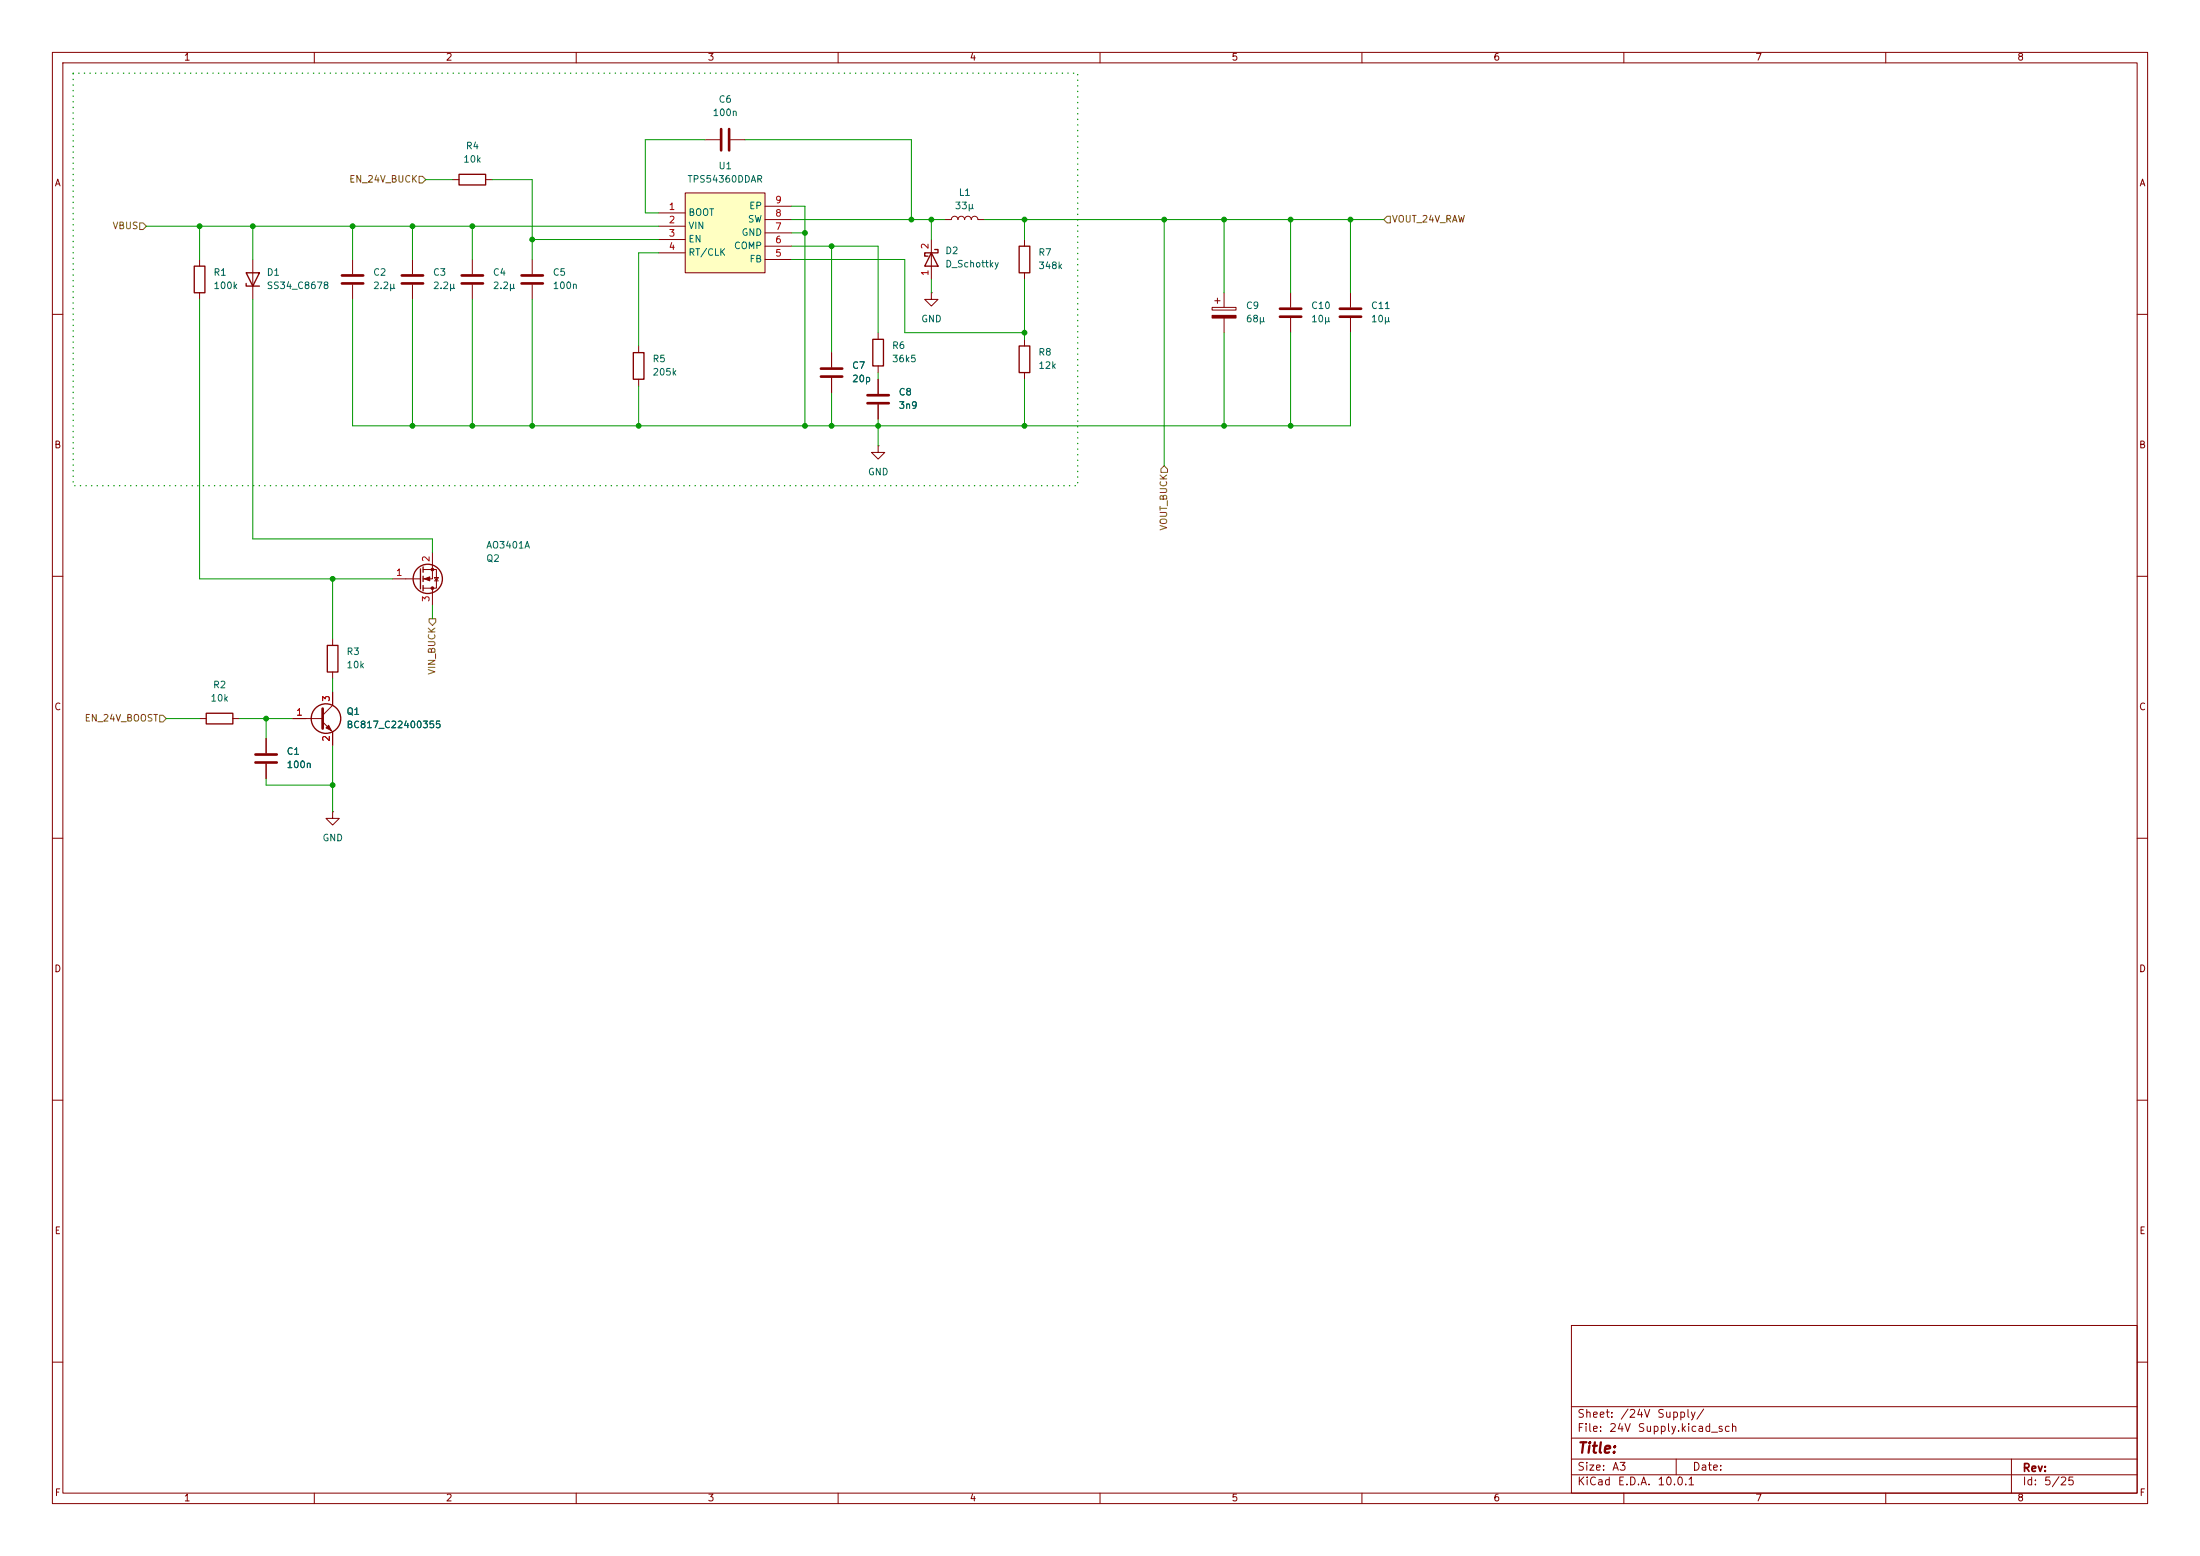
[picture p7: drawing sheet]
<svg xmlns="http://www.w3.org/2000/svg" width="420mm" height="297mm" viewBox="0 0 420 297" stroke-linecap="round" stroke-linejoin="round" font-family="sans-serif">
<g fill="none" stroke="#840000" stroke-width=".19">
<path d="M10 10h400v277h-400zM12 12h396v273h-396zM60 10v2M110 10v2M160 10v2M210 10v2M260 10v2M310 10v2M360 10v2M86.4 34.3h1.2M92.7 34.3h1.3M134.6 26.7h2.8"/>
<path d="M139.4 26.7h2.8M38.1 49.5v1.3M38.1 55.9v1.3M48.3 49.5v7.7M67.3 49.5v2.8M67.3 54.4v2.8M78.7 49.5v2.8M78.7 54.4v2.8M90.2 49.5v2.8M90.2 54.4v2.8M101.6 49.5v2.8M101.6 54.4v2.8"/>
<path d="M177.8 55.9v1.3h1.3l-1.3 1.2-1.3-1.2h1.3M177.8 55.9h.1M177.8 45.7v7.6M195.6 45.7v1.3M195.6 52.1v1.2M231.4 58.7h4.6v.5h-4.6zM231.9 57.4h1M232.4 56.9v1M233.7 55.9v2.8M246.4 55.9v2.8M257.8 55.9v2.8M10 60h2"/>
<path d="M121.9 66v1.3M121.9 72.4v1.3M158.7 67.3v2.8M158.7 72.1v2.8M167.6 63.5v1.3M167.6 69.9v1.2M167.6 72.4v2.8M167.6 77.2v2.8M195.6 64.8v1.2M195.6 71.1v1.3M233.7 60.7v2.8M246.4 60.7v2.8"/>
<path d="M257.8 60.7v2.8M408 60h2M167.6 85.1v1.3h1.3l-1.3 1.2-1.2-1.2h1.2M167.6 85.1h.1M10 110h2M74.9 110.5h5.4M80.8 108.7h2.5v3.6h-2.5M82.5 105.4v5.1h-1.7M82.5 112.3v3.3M82.9 110.2h.8l-.4 .7zM82.9 110.9h.8M408 110h2"/>
<path d="M38.1 137.2h1.3M44.4 137.2h1.3M55.9 137.2h5.7M61.6 137.8l1.9 1.9v2.5M63.5 121.9v1.3M63.5 128.3v1.2M63.5 132.1v2.5l-1.9 1.9M10 160h2M50.8 141v2.8M50.8 145.8v2.8M63.5 154.9v1.3h1.3l-1.3 1.3-1.3-1.3h1.3M63.5 154.9h.1"/>
<path d="M408 160h2M10 210h2M408 210h2M300 253h108v32h-108zM10 260h2M300 278.5h108M300 274.5h108M300 268.5h108M320 278.5v3M384 278.5v6.5M408 260h2M60 285v2"/>
<path d="M110 285v2M160 285v2M210 285v2M260 285v2M300 281.5h108M310 285v2M360 285v2"/>
</g>
<g fill="none" stroke="#840000" stroke-width=".51">
<path d="M137.7 24.6v4.1M139.2 24.6v4.1M65.3 52.6h4M65.3 54.1h4M76.7 52.6h4.1M76.7 54.1h4.1M88.1 52.6h4.1M88.1 54.1h4.1M99.6 52.6h4M99.6 54.1h4M244.3 58.9h4.1M255.8 58.9h4"/>
<path d="M156.7 70.4h4.1M156.7 71.9h4.1M165.6 75.4h4.1M165.6 77h4.1M244.3 60.5h4.1M255.8 60.5h4M61.6 135.3v3.8M48.8 144h4M48.8 145.5h4"/>
</g>
<g fill="none" stroke="#840000" stroke-width=".25">
<path d="M87.6 33.3h5.1v2h-5.1zM37.1 50.8h2v5.1h-2zM47 54.1v.5h2.5M47 52.1h2.5l-1.2 2.5zM177.8 48.3l1.3 2.5h-2.6zM178.4 47.6h.7v.7h-2.6v.6h.7M194.6 47h2v5.1h-2zM120.9 67.3h2v5.1h-2zM166.6 64.8h2.1v5.1h-2.1zM194.6 66h2v5.1h-2zM80.3 108.6v3.8M80.8 108.2v1"/>
<path d="M80.8 110v1M80.8 111.8v1M39.4 136.1h5v2.1h-5zM62.5 123.2h2v5.1h-2z"/>
<circle cx="81.7" cy="110.5" r="2.79"/>
<circle cx="62.2" cy="137.2" r="2.82"/>
</g>
<g fill="#840000" stroke="#840000" stroke-width=".19">
<path d="M81 110.5l1-.4v.8z"/>
<path d="M231.4 60.2h4.6v.5h-4.6z"/>
<path d="M62.2 138.9l.5-.5 .5 1z"/>
<circle cx="82.5" cy="112.3" r=".25"/>
<circle cx="82.5" cy="108.7" r=".25"/>
</g>
<path d="M130.8 36.8h15.2v15.3h-15.2z" fill="#ffffc2"/>
<g fill="none" stroke="#840000" stroke-width=".19">
<path d="M130.8 36.8h15.2v15.3h-15.2zM146 39.4h5.1M125.7 40.6h5.1M125.7 43.2h5.1M125.7 45.7h5.1M125.7 48.3h5.1M146 49.5h5.1M146 47h5.1M146 44.5h5.1M146 41.9h5.1M180.3 41.9h1.3a.64 .64 0 0 1 .6-.6 .64 .64 0 0 1 .7 .6 .64 .64 0 0 1 .6-.6 .64 .64 0 0 1 .6 .6 .64 .64 0 0 1 .7-.6 .64 .64 0 0 1 .6 .6 .64 .64 0 0 1 .7-.6 .64 .64 0 0 1 .6 .6h1.3M158.7 67.3v2.8"/>
<path d="M158.7 72.1v2.8M167.6 72.4v2.8M167.6 77.2v2.8M55.9 137.2h2.5M63.5 132.1v2.5M63.5 139.7v2.5M50.8 141v2.8M50.8 145.8v2.8"/>
</g>
<path d="M80 33.7h.6l.7 .6-.7 .6h-.6zM26.7 42.5h.6l.6 .7-.6 .6h-.6zM264.8 41.3h.6v1.2h-.6l-.6-.6zM222.2 88.9l.7 .6v.7h-1.3v-.7zM81.9 118.1h1.3v.6l-.7 .7-.6-.7zM30.5 136.5h.6l.6 .7-.6 .6h-.6z" fill="none" stroke="#725600" stroke-width=".19"/>
<g fill="none" stroke="#009600" stroke-width=".19">
<path d="M81.3 34.3h5.1M94 34.3h7.6v15.2M134.6 26.7h-11.4v13.9h2.5M142.2 26.7h31.8v15.2M151.1 39.4h2.6v41.9M27.9 43.2h97.8M38.1 43.2v6.3M38.1 57.2v53.3h36.8M48.3 43.2v6.3M48.3 57.2v45.7h34.2v2.5M67.3 57.2v24.1h190.5v-17.8M67.3 43.2v6.3"/>
<path d="M78.7 43.2v6.3M78.7 57.2v24.1M90.2 43.2v6.3M90.2 57.2v24.1M101.6 45.7h24.1M101.6 57.2v24.1M125.7 48.3h-3.8v17.7M151.1 41.9h29.2M151.1 47h16.5v16.5M151.1 49.5h21.6v14h22.9M151.1 44.5h2.6M158.7 47v20.3"/>
<path d="M177.8 41.9v3.8M177.8 53.3v2.6M188 41.9h76.2M195.6 41.9v3.8M195.6 53.3v11.5M222.2 41.9v47M233.7 41.9v14M246.4 41.9v14M257.8 41.9v14M121.9 73.7v7.6M158.7 74.9v6.4M167.6 71.1v1.3"/>
<path d="M195.6 72.4v8.9M233.7 63.5v17.8M246.4 63.5v17.8M167.6 80v5.1M63.5 110.5v11.4M82.5 115.6v2.5M31.7 137.2h6.4M45.7 137.2h10.2M50.8 137.2v3.8M63.5 129.5v2.6M50.8 148.6v1.3h12.7M63.5 142.2v12.7"/>
</g>
<path d="M14 14h191.7v78.7h-191.7z" fill="none" stroke="#008400" stroke-width=".25" stroke-dasharray=".1 1"/>
<g fill="#009600" stroke="#009600" stroke-width=".19">
<circle cx="257.8" cy="41.9" r=".46"/>
<circle cx="246.4" cy="41.9" r=".46"/>
<circle cx="233.7" cy="41.9" r=".46"/>
<circle cx="222.2" cy="41.9" r=".46"/>
<circle cx="233.7" cy="81.3" r=".46"/>
<circle cx="246.4" cy="81.3" r=".46"/>
<circle cx="48.3" cy="43.2" r=".46"/>
<circle cx="38.1" cy="43.2" r=".46"/>
<circle cx="90.2" cy="43.2" r=".46"/>
<circle cx="101.6" cy="45.7" r=".46"/>
<circle cx="78.7" cy="43.2" r=".46"/>
<circle cx="67.3" cy="43.2" r=".46"/>
<circle cx="90.2" cy="81.3" r=".46"/>
<circle cx="78.7" cy="81.3" r=".46"/>
<circle cx="101.6" cy="81.3" r=".46"/>
<circle cx="50.8" cy="137.2" r=".46"/>
<circle cx="63.5" cy="149.9" r=".46"/>
<circle cx="63.5" cy="110.5" r=".46"/>
<circle cx="121.9" cy="81.3" r=".46"/>
<circle cx="153.7" cy="81.3" r=".46"/>
<circle cx="153.7" cy="44.5" r=".46"/>
<circle cx="177.8" cy="41.9" r=".46"/>
<circle cx="158.7" cy="47" r=".46"/>
<circle cx="174" cy="41.9" r=".46"/>
<circle cx="195.6" cy="81.3" r=".46"/>
<circle cx="195.6" cy="63.5" r=".46"/>
<circle cx="158.7" cy="81.3" r=".46"/>
<circle cx="167.6" cy="81.3" r=".46"/>
<circle cx="195.6" cy="41.9" r=".46"/>
</g>
<text font-size="2" fill="#840000" x="301" y="277.9">Title:</text>
<g font-size="1.5" fill="#840000">
<text x="301" y="273.7">File:</text>
<text x="301" y="271">Sheet:</text>
<text x="307.1" y="273.7">24V</text>
<text x="309.2" y="271">/24V</text>
<text x="312.5" y="273.7">Supply.kicad_sch</text>
<text x="316.2" y="271">Supply/</text>
<text x="301" y="281.1">Size:</text>
<text x="307.6" y="281.1">A3</text>
<text x="323" y="281.1">Date:</text>
<text x="386" y="281.3">Rev:</text>
<text x="301" y="283.9">KiCad</text>
<text x="308.7" y="283.9">E.D.A.</text>
<text x="316.3" y="283.9">10.0.1</text>
<text x="386" y="283.9">Id:</text>
<text x="390.1" y="283.9">5/25</text>
</g>
<g font-size="1.3" fill="#840000">
<text x="35" y="11.9">1</text>
<text x="85" y="11.9">2</text>
<text x="135" y="11.9">3</text>
<text x="185" y="11.9">4</text>
<text x="235" y="11.9">5</text>
<text x="285" y="11.9">6</text>
<text x="335" y="11.9">7</text>
<text x="385" y="11.9">8</text>
<text x="10.3" y="35.9">A</text>
<text x="408.3" y="35.9">A</text>
<text x="10.3" y="85.9">B</text>
<text x="408.2" y="85.9">B</text>
<text x="10.3" y="135.9">C</text>
<text x="408.2" y="135.9">C</text>
<text x="10.3" y="185.9">D</text>
<text x="408.2" y="185.9">D</text>
<text x="10.3" y="235.9">E</text>
<text x="408.3" y="235.9">E</text>
<text x="10.3" y="285.9">F</text>
<text x="35" y="286.9">1</text>
<text x="85" y="286.9">2</text>
<text x="135" y="286.9">3</text>
<text x="185" y="286.9">4</text>
<text x="235" y="286.9">5</text>
<text x="285" y="286.9">6</text>
<text x="335" y="286.9">7</text>
<text x="385" y="286.9">8</text>
<text x="408.3" y="285.9">F</text>
</g>
<g font-size="1.3" fill="#006464">
<text x="135.9" y="22.5">100n</text>
<text x="137.1" y="19.9">C6</text>
<text x="88.8" y="28.8">R4</text>
<text x="88.3" y="31.3">10k</text>
<text x="131.1" y="35.2">TPS54360DDAR</text>
<text x="137.1" y="32.6">U1</text>
<text x="131.3" y="41.5">BOOT</text>
<text x="142.9" y="40.2">EP</text>
<text x="182.2" y="40.2">33µ</text>
<text x="182.9" y="37.7">L1</text>
<text x="131.3" y="44">VIN</text>
<text x="131.3" y="46.6">EN</text>
<text x="140" y="47.9">COMP</text>
<text x="141.5" y="45.3">GND</text>
<text x="142.7" y="42.8">SW</text>
<text x="40.6" y="52.9">R1</text>
<text x="50.8" y="52.9">D1</text>
<text x="71.1" y="52.9">C2</text>
<text x="82.6" y="52.9">C3</text>
<text x="94" y="52.9">C4</text>
<text x="105.4" y="52.9">C5</text>
<text x="131.3" y="49.1">RT/CLK</text>
<text x="143" y="50.4">FB</text>
<text x="180.3" y="48.8">D2</text>
<text x="180.3" y="51.3">D_Schottky</text>
<text x="198.1" y="49.1">R7</text>
<text x="198.1" y="51.7">348k</text>
<text x="40.6" y="55.5">100k</text>
<text x="50.8" y="55.5">SS34_C8678</text>
<text x="71.1" y="55.5">2.2µ</text>
<text x="82.6" y="55.5">2.2µ</text>
<text x="94" y="55.5">2.2µ</text>
<text x="105.4" y="55.5">100n</text>
<text x="237.8" y="59.3">C9</text>
<text x="250.2" y="59.3">C10</text>
<text x="261.6" y="59.3">C11</text>
<text x="175.8" y="61.8">GND</text>
<text x="237.8" y="61.8">68µ</text>
<text x="250.2" y="61.8">10µ</text>
<text x="261.6" y="61.8">10µ</text>
<text x="124.5" y="69.4">R5</text>
<text x="124.5" y="72">205k</text>
<text x="162.6" y="70.7">C7</text>
<text x="170.2" y="66.9">R6</text>
<text x="170.2" y="69.4">36k5</text>
<text x="198.1" y="68.2">R8</text>
<text x="198.1" y="70.7">12k</text>
<text x="162.6" y="73.3">20p</text>
<text x="171.5" y="75.8">C8</text>
<text x="171.5" y="78.3">3n9</text>
<text x="165.6" y="91">GND</text>
<text x="92.7" y="105">AO3401A</text>
<text x="92.7" y="107.5">Q2</text>
<text x="66" y="125.3">R3</text>
<text x="40.6" y="131.7">R2</text>
<text x="66" y="127.9">10k</text>
<text x="40.1" y="134.2">10k</text>
<text x="66" y="136.8">Q1</text>
<text x="66" y="139.3">BC817_C22400355</text>
<text x="54.6" y="144.4">C1</text>
<text x="54.6" y="146.9">100n</text>
<text x="61.5" y="160.9">GND</text>
</g>
<g font-size="1.3" fill="#725600">
<text x="66.6" y="35.2">EN_24V_BUCK</text>
<text x="21.4" y="44">VBUS</text>
<text x="265.6" y="42.8">VOUT_24V_RAW</text>
<text x="223.1" y="101.4" transform="rotate(-90 223.1 101.4)">VOUT_BUCK</text>
<text x="83.4" y="128.9" transform="rotate(-90 83.4 128.9)">VIN_BUCK</text>
<text x="16.1" y="138">EN_24V_BOOST</text>
</g>
<g font-size="1.3" fill="#a90000">
<text x="127.6" y="40.4">1</text>
<text x="147.9" y="41.7">8</text>
<text x="147.9" y="39.1">9</text>
<text x="127.6" y="42.9">2</text>
<text x="127.6" y="45.5">3</text>
<text x="147.9" y="46.7">6</text>
<text x="147.9" y="44.2">7</text>
<text x="177.5" y="47.7" transform="rotate(-90 177.5 47.7)">2</text>
<text x="127.6" y="48">4</text>
<text x="147.9" y="49.3">5</text>
<text x="177.5" y="52.8" transform="rotate(-90 177.5 52.8)">1</text>
<text x="82.3" y="107.4" transform="rotate(-90 82.3 107.4)">2</text>
<text x="75.5" y="110.2">1</text>
<text x="82.3" y="115" transform="rotate(-90 82.3 115)">3</text>
<text x="56.4" y="136.9">1</text>
<text x="63.2" y="134.1" transform="rotate(-90 63.2 134.1)">3</text>
<text x="63.2" y="141.7" transform="rotate(-90 63.2 141.7)">2</text>
</g>
</svg>
